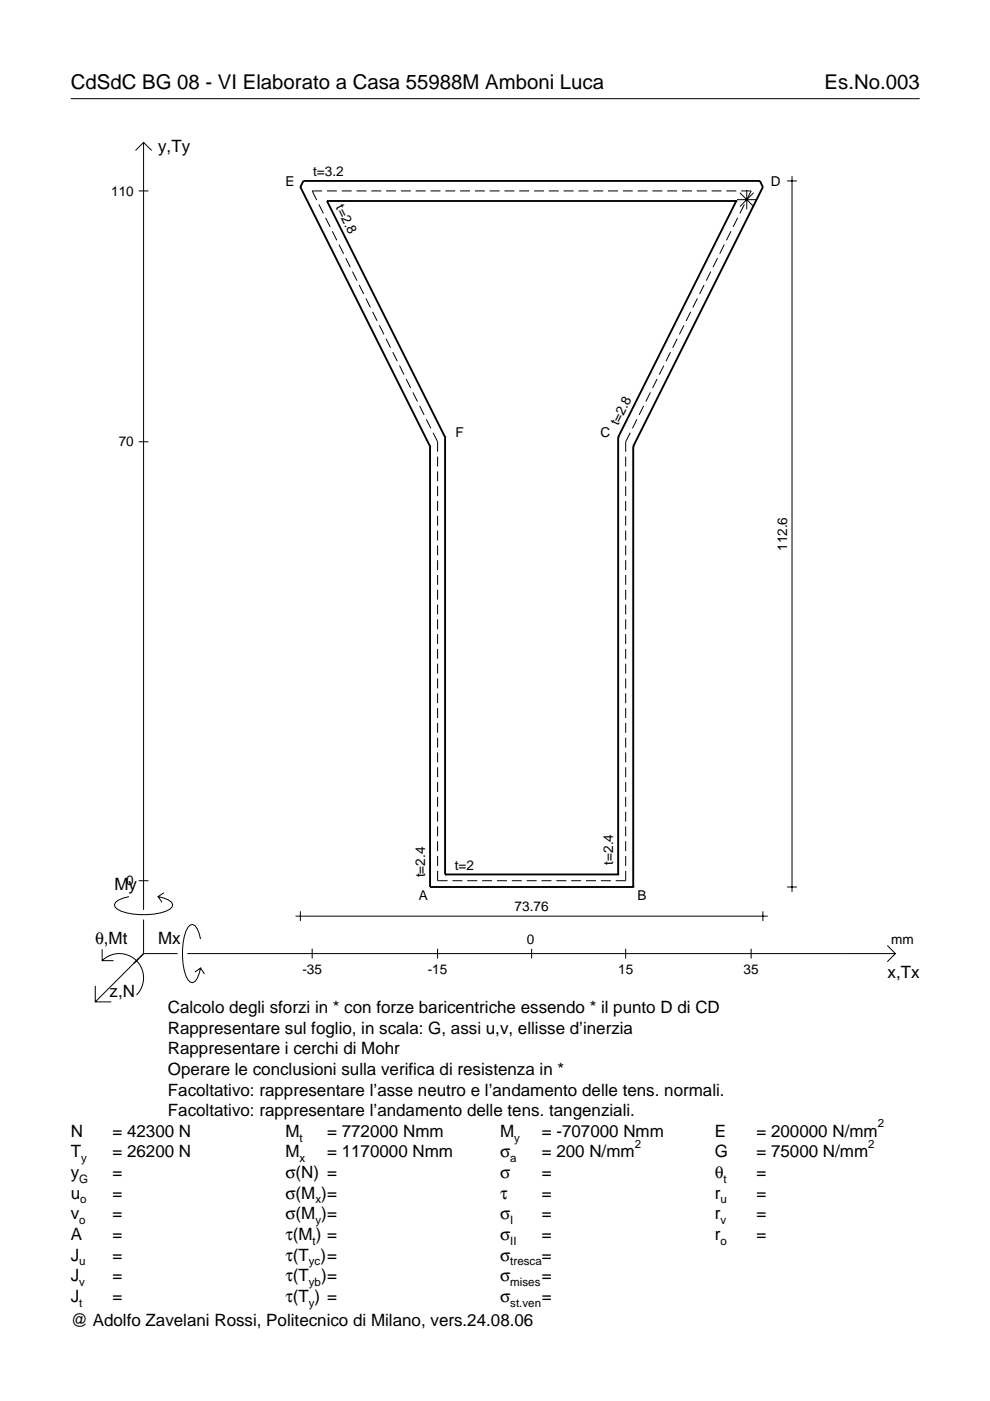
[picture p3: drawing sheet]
<svg xmlns="http://www.w3.org/2000/svg" width="210mm" height="297mm" viewBox="0 0 210 297" stroke-linecap="round" stroke-linejoin="round" font-family="sans-serif">
<g fill="none" stroke="#000" stroke-width=".21">
<path d="M15 20.9h180M28.7 31.9l1.7-1.7 1.8 1.7M30.4 30.2v162.7M166.9 38.4h2.1M167.9 37.3v151.8M29.4 40.5h2.1M67.6 43.3l1 2M68.3 40.5h-2.1l.9 1.9M69 46.2l1 1.9M69.3 40.5h2.1M70.5 49l.9 2M71.9 51.9l.9 1.9"/>
<path d="M72.5 40.5h2.1M73.3 54.7l1 2M74.7 57.6l1 1.9M75.6 40.5h2.1M78.7 40.5h2.1M81.9 40.5h2.1M85 40.5h2.1M88.1 40.5h2.1M91.3 40.5h2.1M94.4 40.5h2.1M97.5 40.5h2.2M100.7 40.5h2.1"/>
<path d="M103.8 40.5h2.1M107 40.5h2.1M110.1 40.5h2.1M113.2 40.5h2.1M116.4 40.5h2.1M119.5 40.5h2.1M122.6 40.5h2.1M125.8 40.5h2.1M128.9 40.5h2.1M132.1 40.5h2.1M135.2 40.5h2.1M138.3 40.5h2.1"/>
<path d="M141.5 40.5h2.1M144.6 40.5h2.1M147.7 40.5h2.1M150.7 57.6l-1 1.9M150.9 40.5h2.1M152.1 54.7l-.9 2M153.6 51.9l-1 1.9M154 40.5h2.1M155 49l-1 2M156.3 42.3h4.1M156.4 46.2l-1 1.9M156.9 40.9l2.9 2.9"/>
<path d="M157.1 40.5h2.2l-1 1.9M157.8 43.3l-.9 2M158.3 40.3v4.1M159.8 40.9l-2.9 2.9M76.1 60.4l1 1.9M77.6 63.3l.9 1.9M79 66.1l1 1.9M80.4 69l1 1.9M81.8 71.8l1 1.9M83.3 74.7l.9 1.9M84.7 77.5l1 1.9M140.7 77.5l-.9 1.9"/>
<path d="M142.2 74.7l-1 1.9M143.6 71.8l-1 1.9M145 69l-1 1.9M146.4 66.1l-.9 1.9M147.9 63.3l-1 1.9M149.3 60.4l-1 1.9M29.4 93.7h2.1M86.1 80.4l1 1.9M87.5 83.2l1 1.9M89 86l.9 2M90.4 88.9l1 1.9M91.8 91.7l1 2v2.1"/>
<path d="M92.8 96.8v2.1M92.8 99.9v2.1M132.7 96.8v2.1M132.7 99.9v2.1M133.6 91.7l-.9 2v2.1M135 88.9l-.9 1.9M136.5 86l-1 2M137.9 83.2l-1 1.9M139.3 80.4l-.9 1.9M92.8 103.1v2.1M92.8 106.2v2.1M92.8 109.4v2.1"/>
<path d="M92.8 112.5v2.1M92.8 115.6v2.1M92.8 118.8v2.1M132.7 103.1v2.1M132.7 106.2v2.1M132.7 109.4v2.1M132.7 112.5v2.1M132.7 115.6v2.1M132.7 118.8v2.1M92.8 121.9v2.1M92.8 125v2.1M92.8 128.2v2.1"/>
<path d="M92.8 131.3v2.1M92.8 134.4v2.2M92.8 137.6v2.1M132.7 121.9v2.1M132.7 125v2.1M132.7 128.2v2.1M132.7 131.3v2.1M132.7 134.4v2.2M132.7 137.6v2.1M92.8 140.7v2.1M92.8 143.9v2.1M92.8 147v2.1"/>
<path d="M92.8 150.1v2.1M92.8 153.3v2.1M92.8 156.4v2.1M92.8 159.5v2.1M132.7 140.7v2.1M132.7 143.9v2.1M132.7 147v2.1M132.7 150.1v2.1M132.7 153.3v2.1M132.7 156.4v2.1M132.7 159.5v2.1M92.8 162.7v2.1"/>
<path d="M92.8 165.8v2.1M92.8 168.9v2.2M92.8 172.1v2.1M92.8 175.2v2.1M92.8 178.4v2.1M132.7 162.7v2.1M132.7 165.8v2.1M132.7 168.9v2.2M132.7 172.1v2.1M132.7 175.2v2.1M132.7 178.4v2.1M27.3 190.1a3.6 3.6 0 0 0-3 1.7l.1 .5a5.7 5.7 0 0 0 3.8 1.5 13.3 13.3 0 0 0 7.8-1l.5-.5 .1-.5a3.6 3.6 0 0 0-3.1-1.7l.8 1.2"/>
<path d="M29.4 186.7h2.1M30.4 195v7.2M34.7 189.3l-1.2 .8M42.5 199.1a3.6 3.6 0 0 0-1.7-3.1l-.5 .1a5.7 5.7 0 0 0-1.5 3.8 13.3 13.3 0 0 0 1 7.8l.5 .5 .5 .2a3.6 3.6 0 0 0 1.7-3.1l-1.2 .8M62.7 194.2h100.1M63.7 193.2v2.1M92.8 184.6v2.1h2.1M92.8 181.5v2.1M95.9 186.7h2.1M99.1 186.7h2.1M102.2 186.7h2.1M105.4 186.7h2.1"/>
<path d="M108.5 186.7h2.1M111.7 186.7h2.1M114.8 186.7h2.1M118 186.7h2.1M121.1 186.7h2.1M124.2 186.7h2.2M127.4 186.7h2.1M132.7 184.6v2.1h-2.2M132.7 181.5v2.1M161.7 193.2v2.1M166.9 188.1h2.1M20.2 209v3.4h3.4"/>
<path d="M21.7 203.7a5.1 5.1 0 0 1 7.2 0 5.1 5.1 0 0 1 0 7.3M21.7 201.3v2.4h2.4M30.4 202.2l-10.2 10.2M30.4 202.2l-2 2M30.4 202.2h7.2M39.7 202.2h150.1M42.5 205.3l.8 1.2M66.2 201.2v2M92.8 201.2v2M112.7 201.2v2M132.7 201.2v2M159.3 201.2v2"/>
<path d="M188.1 200.5l1.7 1.7-1.7 1.7"/>
</g>
<g fill="none" stroke="#000" stroke-width=".4">
<path d="M69.3 42.6h.1M69.3 42.6h86.8M69.3 42.6l25.1 50.1M156.1 42.6h.1M156.1 42.6l-25 50.1M91.2 94.6h.1M91.2 94.6l-27.5-54.9 .6-1.3h96.8l.6 1.3-27.4 54.9M91.2 94.6v93.5M94.4 92.7h.1M94.4 92.7v92.7M131.1 92.7h.1M131.1 92.7v92.7"/>
<path d="M134.3 94.6h.1M134.3 94.6v93.5M91.2 188.1h.1M91.2 188.1h43.1M94.4 185.4h.1M94.4 185.4h36.7M131.1 185.4h.1M134.3 188.1h.1"/>
</g>
<g font-size="4.3">
<text x="15" y="18.9">CdSdC BG 08 - VI Elaborato a Casa 55988M Amboni Luca</text>
<text x="174.8" y="18.9">Es.No.003</text>
</g>
<g font-size="3.6">
<text x="33.5" y="32.3">y,Ty</text>
<text x="24.3" y="188.8">My</text>
<text x="20.1" y="200.1">θ,Mt</text>
<text x="33.5" y="200.1">Mx</text>
<text x="188.2" y="207.3">x,Tx</text>
<text x="23.2" y="211.4">z,N</text>
<text x="35.6" y="214.8">Calcolo degli sforzi in * con forze baricentriche essendo * il punto D di CD</text>
<text x="35.6" y="219.2">Rappresentare sul foglio, in scala: G, assi u,v, ellisse d’inerzia</text>
<text x="35.6" y="223.5">Rappresentare i cerchi di Mohr</text>
<text x="35.6" y="227.9">Operare le conclusioni sulla verifica di resistenza in *</text>
<text x="35.6" y="232.3">Facoltativo: rappresentare l’asse neutro e l’andamento delle tens. normali.</text>
<text x="35.6" y="236.7">Facoltativo: rappresentare l’andamento delle tens. tangenziali.</text>
<text x="15" y="241">N</text>
<text x="15" y="245.4">T</text>
<text x="23.8" y="245.4">= 26200 N</text>
<text x="23.8" y="241">= 42300 N</text>
<text x="60.5" y="245.4">M</text>
<text x="60.5" y="241">M</text>
<text x="69.3" y="241">= 772000 Nmm</text>
<text x="69.3" y="245.4">= 1170000 Nmm</text>
<text x="106" y="241">M</text>
<text x="106" y="245.4">σ</text>
<text x="114.9" y="241">= -707000 Nmm</text>
<text x="114.9" y="245.4">= 200 N/mm</text>
<text x="151.5" y="241">E</text>
<text x="151.5" y="245.4">G</text>
<text x="160.4" y="241">= 200000 N/mm</text>
<text x="160.4" y="245.4">= 75000 N/mm</text>
<text x="15" y="249.8">y</text>
<text x="23.8" y="249.8">=</text>
<text x="60.5" y="249.8">σ(N) =</text>
<text x="106" y="249.8">σ</text>
<text x="114.9" y="249.8">=</text>
<text x="151.5" y="249.8">θ</text>
<text x="160.4" y="249.8">=</text>
<text x="15" y="254.2">u</text>
<text x="23.8" y="254.2">=</text>
<text x="60.5" y="254.2">σ(M )=</text>
<text x="106" y="254.2">τ</text>
<text x="114.9" y="254.2">=</text>
<text x="151.5" y="254.2">r</text>
<text x="160.4" y="254.2">=</text>
<text x="15" y="258.5">v</text>
<text x="15" y="262.9">A</text>
<text x="23.8" y="262.9">=</text>
<text x="23.8" y="258.5">=</text>
<text x="60.5" y="258.5">σ(M )=</text>
<text x="60.5" y="262.9">τ(M ) =</text>
<text x="106" y="262.9">σ</text>
<text x="106" y="258.5">σ</text>
<text x="114.9" y="258.5">=</text>
<text x="114.9" y="262.9">=</text>
<text x="151.5" y="258.5">r</text>
<text x="151.5" y="262.9">r</text>
<text x="160.4" y="258.5">=</text>
<text x="160.4" y="262.9">=</text>
<text x="15" y="267.3">J</text>
<text x="23.8" y="267.3">=</text>
<text x="60.5" y="267.3">τ(T )=</text>
<text x="106" y="267.3">σ</text>
<text x="114.9" y="267.3">=</text>
<text x="15" y="271.7">J</text>
<text x="23.8" y="271.7">=</text>
<text x="60.5" y="271.7">τ(T</text>
<text x="68.1" y="271.7">)=</text>
<text x="106" y="271.7">σ</text>
<text x="114.9" y="271.7">=</text>
<text x="15" y="281.2">@ Adolfo Zavelani Rossi, Politecnico di Milano, vers.24.08.06</text>
<text x="15" y="276">J</text>
<text x="23.8" y="276">=</text>
<text x="60.5" y="276">τ(T ) =</text>
<text x="106" y="276">σ</text>
<text x="114.9" y="276">=</text>
</g>
<g font-size="2.9">
<text x="23.6" y="41.5">110</text>
<text x="60.5" y="39.3">E</text>
<text x="66.4" y="37.3">t=3.2</text>
<text x="163.4" y="39.3">D</text>
<text x="71.2" y="44" transform="rotate(63 71.2 44)">t=2.8</text>
<text x="25.2" y="94.7">70</text>
<text x="96.6" y="92.7">F</text>
<text x="127.3" y="92.7">C</text>
<text x="131.1" y="90.4" transform="rotate(-63 131.1 90.4)">t=2.8</text>
<text x="166.9" y="116.8" transform="rotate(-90 166.9 116.8)">112.6</text>
<text x="96.4" y="184.4">t=2</text>
<text x="130" y="183.3" transform="rotate(-90 130 183.3)">t=2.4</text>
<text x="26.8" y="187.7">0</text>
<text x="88.8" y="190.9">A</text>
<text x="90.1" y="186" transform="rotate(-90 90.1 186)">t=2.4</text>
<text x="135.1" y="190.9">B</text>
<text x="109.1" y="193.2">73.76</text>
<text x="111.7" y="200.1">0</text>
<text x="189" y="200.1">mm</text>
<text x="64.1" y="206.6">-35</text>
<text x="90.7" y="206.6">-15</text>
<text x="131.1" y="206.6">15</text>
<text x="157.7" y="206.6">35</text>
</g>
<g font-size="2.4">
<text x="186.1" y="239">2</text>
<text x="63.5" y="242">t</text>
<text x="109" y="242">y</text>
<text x="134.6" y="243.4">2</text>
<text x="184.1" y="243.4">2</text>
<text x="16.8" y="250.8">G</text>
<text x="17.2" y="246.4">y</text>
<text x="63.5" y="246.4">x</text>
<text x="108.2" y="246.4">a</text>
<text x="153.4" y="250.8">t</text>
<text x="17" y="255.2">o</text>
<text x="66.9" y="255.2">x</text>
<text x="152.7" y="255.2">u</text>
<text x="16.8" y="259.5">o</text>
<text x="66.3" y="263.9">t</text>
<text x="66.9" y="259.5">y</text>
<text x="108.2" y="259.5">I</text>
<text x="108.2" y="263.9">II</text>
<text x="152.7" y="259.5">v</text>
<text x="152.7" y="263.9">o</text>
<text x="16.8" y="268.3">u</text>
<text x="65.5" y="268.3">yc</text>
<text x="108.2" y="268.3">tresca</text>
<text x="16.8" y="272.7">v</text>
<text x="65.5" y="272.7">yb</text>
<text x="108.2" y="272.7">mises</text>
<text x="16.8" y="277">t</text>
<text x="65.5" y="277">y</text>
<text x="108.2" y="277">st.ven</text>
</g>
</svg>
